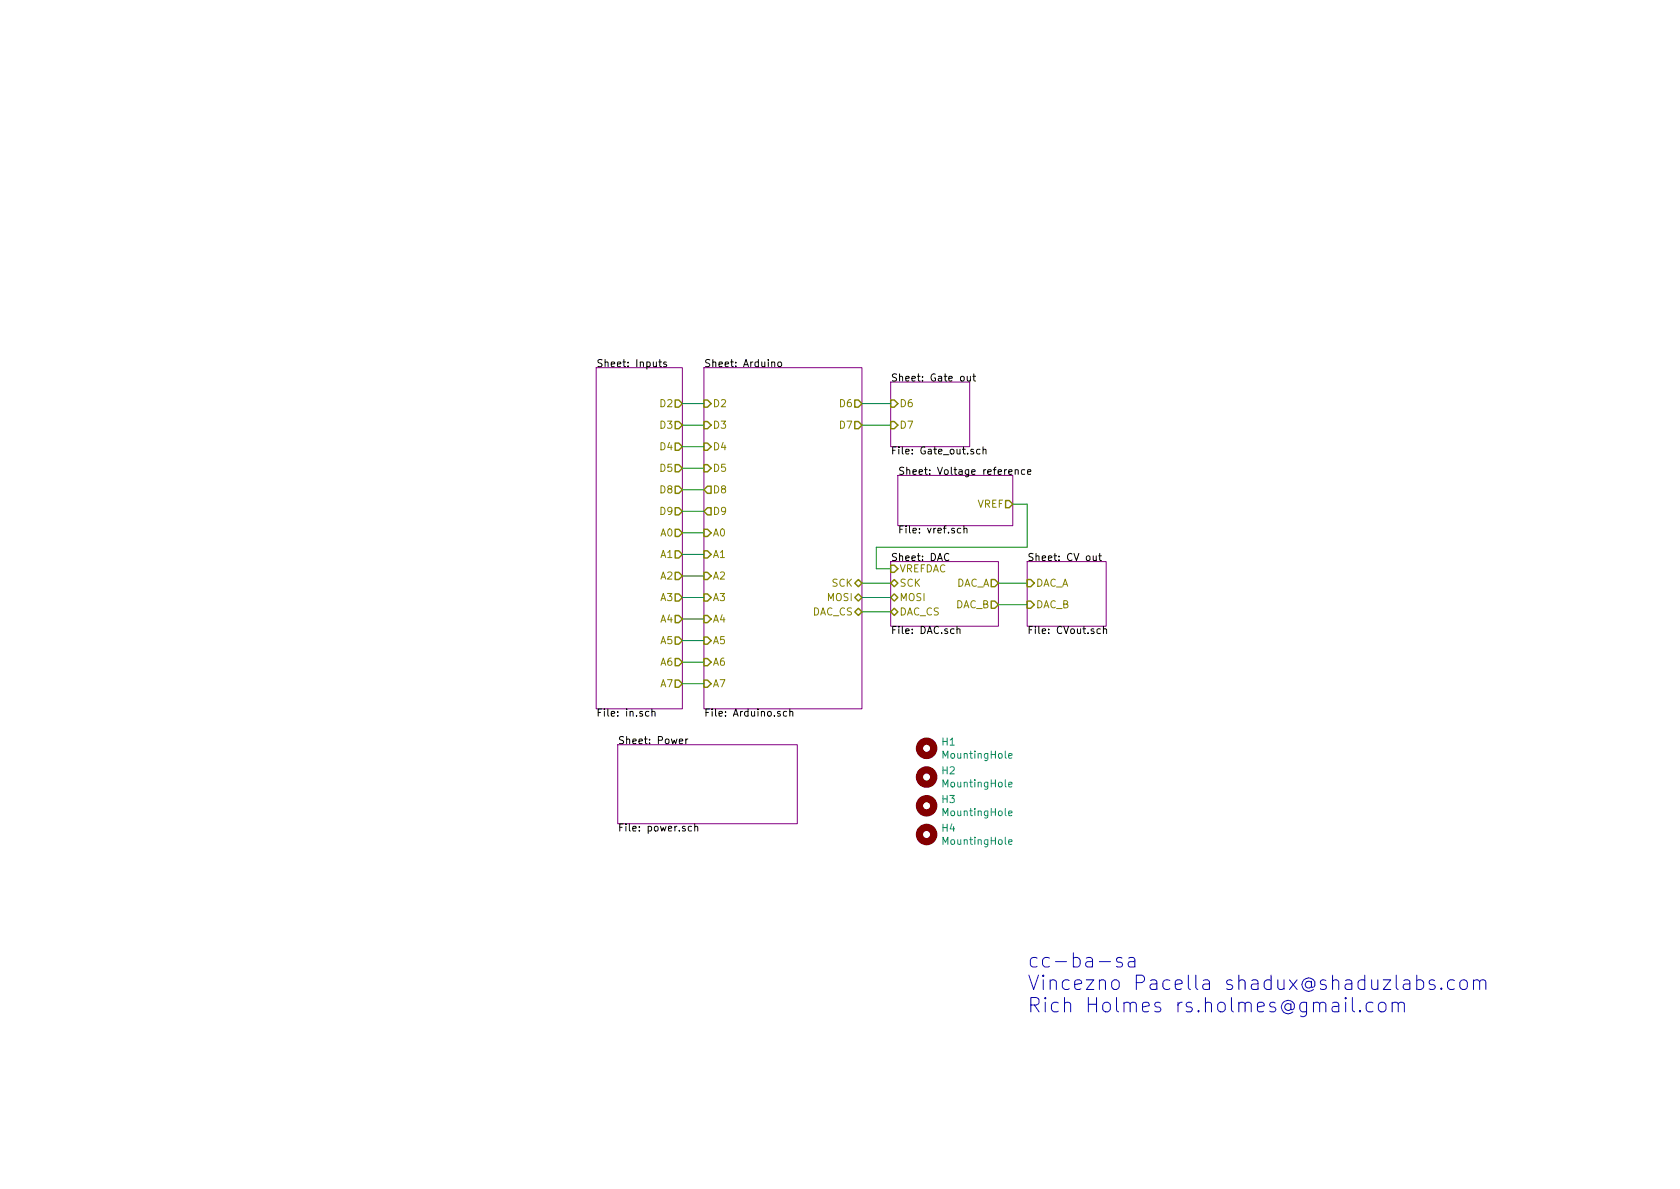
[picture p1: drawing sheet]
EESchema Schematic File Version 4
EELAYER 30 0
EELAYER END
$Descr A4 11693 8268
encoding utf-8
Sheet 1 16
Title ""
Date ""
Rev ""
Comp ""
Comment1 ""
Comment2 ""
Comment3 ""
Comment4 ""
$EndDescr
$Sheet
S 6200 3900 750  450 
U 5E7D877F
F0 "DAC" 50
F1 "DAC.sch" 50
F2 "DAC_A" O R 6950 4050 50 
F3 "DAC_B" O R 6950 4200 50 
F4 "SCK" B L 6200 4050 50 
F5 "MOSI" B L 6200 4150 50 
F6 "DAC_CS" B L 6200 4250 50 
F7 "VREFDAC" I L 6200 3950 50 
$EndSheet
$Sheet
S 7150 3900 550  450 
U 5E7E1DC7
F0 "CV out" 50
F1 "CVout.sch" 50
F2 "DAC_A" I L 7150 4050 50 
F3 "DAC_B" I L 7150 4200 50 
$EndSheet
Wire Wire Line
	6950 4050 7150 4050
Wire Wire Line
	6950 4200 7150 4200
$Sheet
S 6200 2650 550  450 
U 5E84260A
F0 "Gate out" 50
F1 "Gate_out.sch" 50
F2 "D6" I L 6200 2800 50 
F3 "D7" I L 6200 2950 50 
$EndSheet
$Sheet
S 4900 2550 1100 2375
U 5E8923A6
F0 "Arduino" 50
F1 "Arduino.sch" 50
F2 "D2" I L 4900 2800 50 
F3 "D3" I L 4900 2950 50 
F4 "D4" I L 4900 3100 50 
F5 "D5" I L 4900 3250 50 
F6 "D6" O R 6000 2800 50 
F7 "D7" O R 6000 2950 50 
F8 "MOSI" B R 6000 4150 50 
F9 "SCK" B R 6000 4050 50 
F10 "DAC_CS" B R 6000 4250 50 
F11 "A0" I L 4900 3700 50 
F12 "A1" I L 4900 3850 50 
F13 "A2" I L 4900 4000 50 
F14 "A3" I L 4900 4150 50 
F15 "A4" I L 4900 4300 50 
F16 "A5" I L 4900 4450 50 
F17 "D8" O L 4900 3400 50 
F18 "D9" O L 4900 3550 50 
F19 "A6" I L 4900 4600 50 
F20 "A7" I L 4900 4750 50 
$EndSheet
Wire Wire Line
	6000 4050 6200 4050
Wire Wire Line
	6000 4150 6200 4150
Wire Wire Line
	6000 4250 6200 4250
Wire Wire Line
	6000 2800 6200 2800
Wire Wire Line
	6000 2950 6200 2950
$Sheet
S 4300 5175 1250 550 
U 5E8A3CCB
F0 "Power" 50
F1 "power.sch" 50
$EndSheet
Wire Wire Line
	4750 2800 4900 2800
Wire Wire Line
	4750 2950 4900 2950
Wire Wire Line
	4750 3100 4900 3100
Wire Wire Line
	4750 3250 4900 3250
Wire Wire Line
	4750 3400 4900 3400
Wire Wire Line
	4750 3550 4900 3550
Wire Wire Line
	4750 3700 4900 3700
Wire Wire Line
	4750 3850 4900 3850
Wire Wire Line
	4750 4000 4900 4000
Wire Wire Line
	4750 4150 4900 4150
$Comp
L Mechanical:MountingHole H1
U 1 1
P 6450 5200
F 0 "H1" H 6550 5246 50  0000 L CNN
F 1 "MountingHole" H 6550 5155 50  0000 L CNN
F 2 "ao_tht:MountingHole_3.2mm_M3" H 6450 5200 50  0001 C CNN
F 3 "~" H 6450 5200 50  0001 C CNN
	1    6450 5200
	1    0    0    -1  
$EndComp
$Comp
L Mechanical:MountingHole H2
U 1 1
P 6450 5400
F 0 "H2" H 6550 5446 50  0000 L CNN
F 1 "MountingHole" H 6550 5355 50  0000 L CNN
F 2 "ao_tht:MountingHole_3.2mm_M3" H 6450 5400 50  0001 C CNN
F 3 "~" H 6450 5400 50  0001 C CNN
	1    6450 5400
	1    0    0    -1  
$EndComp
$Comp
L Mechanical:MountingHole H3
U 1 1
P 6450 5600
F 0 "H3" H 6550 5646 50  0000 L CNN
F 1 "MountingHole" H 6550 5555 50  0000 L CNN
F 2 "ao_tht:MountingHole_3.2mm_M3" H 6450 5600 50  0001 C CNN
F 3 "~" H 6450 5600 50  0001 C CNN
	1    6450 5600
	1    0    0    -1  
$EndComp
$Comp
L Mechanical:MountingHole H4
U 1 1
P 6450 5800
F 0 "H4" H 6550 5846 50  0000 L CNN
F 1 "MountingHole" H 6550 5755 50  0000 L CNN
F 2 "ao_tht:MountingHole_3.2mm_M3" H 6450 5800 50  0001 C CNN
F 3 "~" H 6450 5800 50  0001 C CNN
	1    6450 5800
	1    0    0    -1  
$EndComp
Text Notes 7150 7050 0    100  ~ 0
cc-ba-sa\nVincezno Pacella shadux@shaduzlabs.com\nRich Holmes rs.holmes@gmail.com
$Sheet
S 6250 3300 800  350 
U 5E7D346F
F0 "Voltage reference" 50
F1 "vref.sch" 50
F2 "VREF" O R 7050 3500 50 
$EndSheet
Wire Wire Line
	7050 3500 7150 3500
Wire Wire Line
	7150 3500 7150 3800
Wire Wire Line
	7150 3800 6100 3800
Wire Wire Line
	6100 3800 6100 3950
Wire Wire Line
	6100 3950 6200 3950
$Sheet
S 4150 2550 600  2375
U 5E86BFC7
F0 "Inputs" 50
F1 "in.sch" 50
F2 "D2" O R 4750 2800 50 
F3 "D3" O R 4750 2950 50 
F4 "D4" O R 4750 3100 50 
F5 "A0" O R 4750 3700 50 
F6 "A1" O R 4750 3850 50 
F7 "A2" O R 4750 4000 50 
F8 "A3" O R 4750 4150 50 
F9 "A4" O R 4750 4300 50 
F10 "A5" O R 4750 4450 50 
F11 "D5" O R 4750 3250 50 
F12 "A7" O R 4750 4750 50 
F13 "A6" O R 4750 4600 50 
F14 "D8" O R 4750 3400 50 
F15 "D9" O R 4750 3550 50 
$EndSheet
Wire Wire Line
	4750 4300 4900 4300
Wire Wire Line
	4750 4450 4900 4450
Wire Wire Line
	4750 4600 4900 4600
Wire Wire Line
	4750 4750 4900 4750
$EndSCHEMATC
